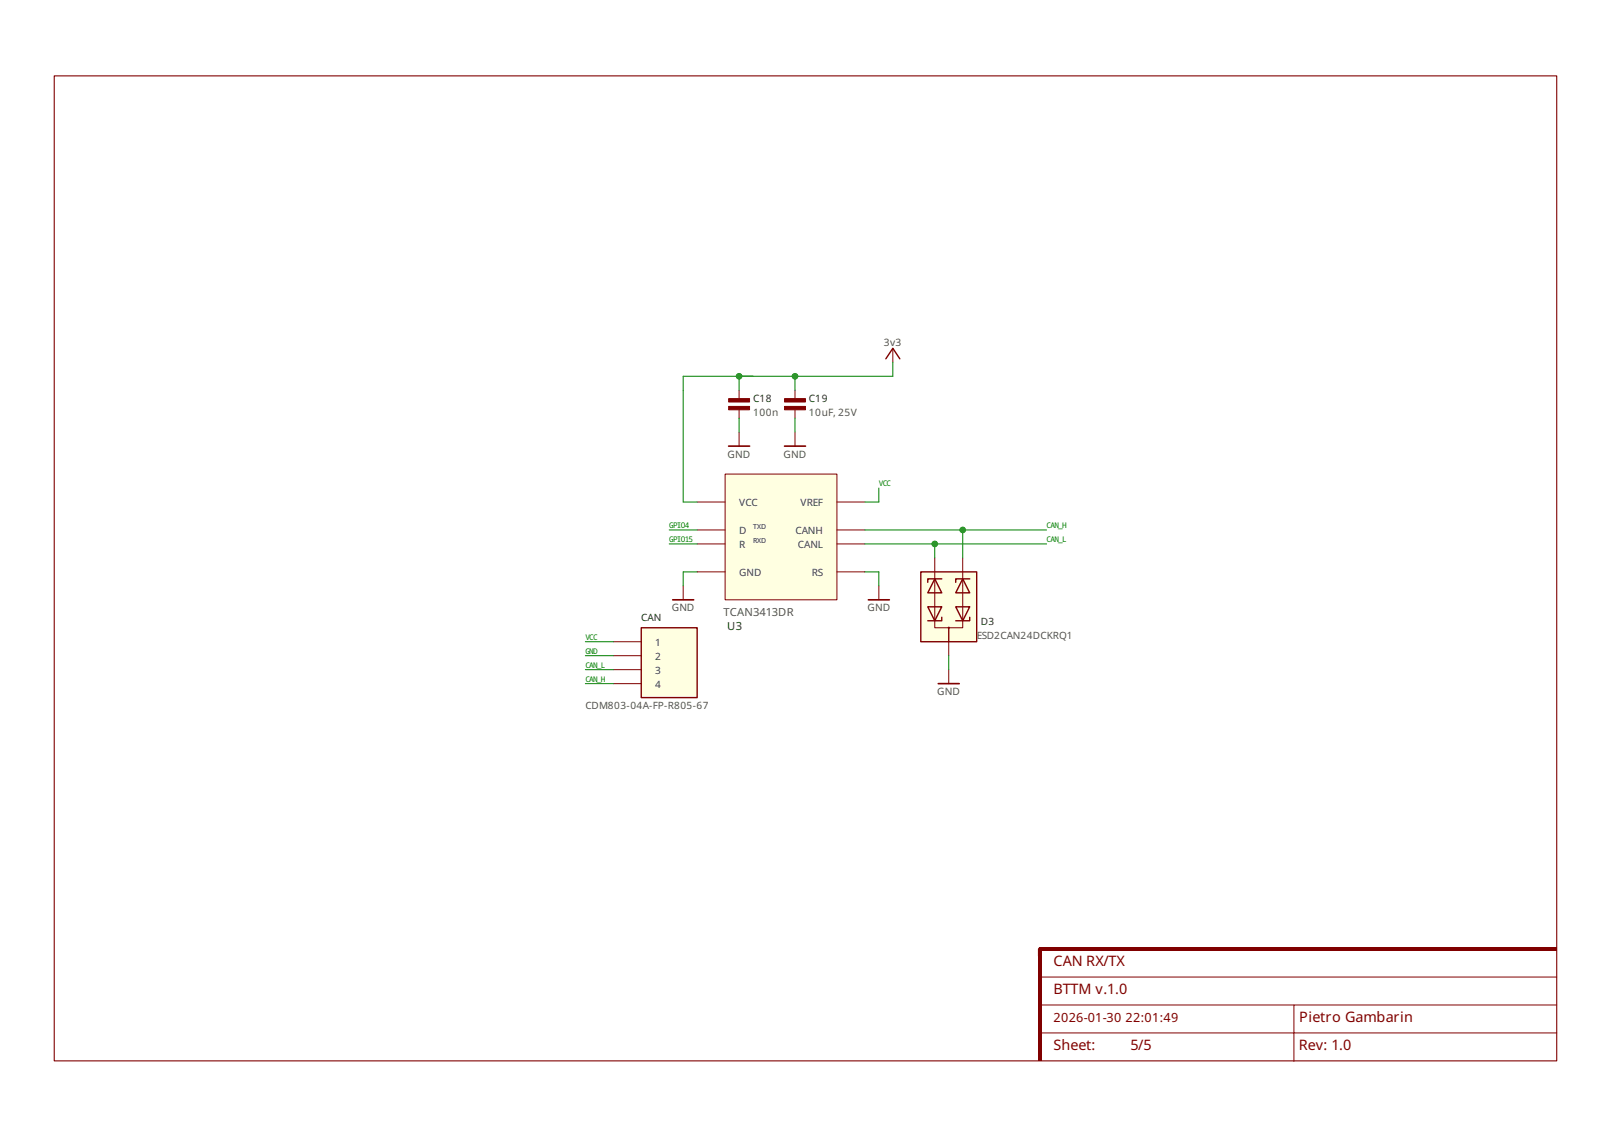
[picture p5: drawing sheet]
<svg xmlns="http://www.w3.org/2000/svg" width="297mm" height="210mm" viewBox="0 0 297 210" stroke-linecap="round" stroke-linejoin="round" font-family="sans-serif">
<path d="M163.3 66.2l1.3-2 1.3 2" fill="none" stroke="#800000" stroke-width=".26"/>
<path d="M136.3 79.7v2.6M164.6 64.2v2.6" fill="none" stroke="#800000" stroke-width=".18"/>
<path d="M134.3 82.3h3.9" fill="none" stroke="#800000" stroke-width=".3"/>
<g fill="#800000">
<path d="M191.7 174.8h95.3v.6h-95.3z" fill-rule="evenodd"/>
<path d="M191.4 175.1h.6v20.6h-.6z" fill-rule="evenodd"/>
</g>
<path d="M10 14h277v181.7h-277z" fill="none" stroke="#800000" stroke-width=".2"/>
<path d="M136.3 72v1.5M136.3 75.6v1.5M162 108.1v2.5M174.9 123.5v2.6M191.7 190.5h46.9v5.3M191.7 180.2h95.3M191.7 185.4h46.9M287 185.4h-48.4v5.1h48.4" fill="none" stroke="#800000" stroke-width=".18"/>
<path d="M193 175.1h-1.3v1.2" fill="none" stroke="#800000" stroke-width=".62"/>
<g fill="#800000" stroke="#800000" stroke-width=".18">
<path d="M134.3 75h3.9v.6h-3.9z" fill-rule="evenodd"/>
<path d="M134.3 73.5h3.9v.7h-3.9z" fill-rule="evenodd"/>
</g>
<path d="M160.1 110.6h3.9M173 126.1h3.9" fill="none" stroke="#800000" stroke-width=".3"/>
<path d="M118.2 115.8h10.3v12.9h-10.3z" fill-rule="evenodd" fill="#ffffe1" stroke="#800000" stroke-width=".26"/>
<path d="M146.6 72v1.5M146.6 75.6v1.5M146.6 79.7v2.6M113.1 118.4h5.1M113.1 123.5h5.1M113.1 120.9h5.1M113.1 126.1h5.1" fill="none" stroke="#800000" stroke-width=".18"/>
<g fill="#800000" stroke="#800000" stroke-width=".18">
<path d="M144.7 73.5h3.8v.7h-3.8z" fill-rule="evenodd"/>
<path d="M144.7 75h3.8v.6h-3.8z" fill-rule="evenodd"/>
</g>
<path d="M144.7 82.3h3.8" fill="none" stroke="#800000" stroke-width=".3"/>
<path d="M169.8 105.5h10.3v12.9h-10.3z" fill-rule="evenodd" fill="#ffffe1" stroke="#800000" stroke-width=".26"/>
<path d="M171.1 111.9h2.5l-1.2 2.6zM172.4 106.8l1.2 2.5h-2.5zM173.6 106.8h-2.5v.6M173.6 113.9v.6h-2.5M176.2 111.9h2.6l-1.3 2.6zM177.5 106.8l1.3 2.5h-2.6zM178.8 106.8h-2.6v.6M178.8 113.9v.6h-2.6" fill="none" stroke="#800000" stroke-width=".26"/>
<path d="M126 108.1v2.5M172.4 102.9v12.9h5.1v-12.9M174.9 115.8v5.1" fill="none" stroke="#800000" stroke-width=".18"/>
<circle cx="174.9" cy="115.8" r=".1" fill="none" stroke="#800000" stroke-width=".21"/>
<path d="M124 110.6h3.9" fill="none" stroke="#800000" stroke-width=".3"/>
<path d="M133.7 87.4h20.6v23.2h-20.6z" fill-rule="evenodd" fill="#ffffe1" stroke="#800000" stroke-width=".18"/>
<path d="M128.5 92.6h5.2M128.5 97.8h5.2M154.3 92.6h5.2M154.3 97.8h5.2M128.5 105.5h5.2M128.5 100.3h5.2M154.3 105.5h5.2M154.3 100.3h5.2" fill="none" stroke="#800000" stroke-width=".18"/>
<g fill="none" stroke="#008000" stroke-width=".18">
<path d="M136.3 69.4v2.6M136.3 77.1v2.6M146.6 69.4v2.6M146.6 77.1v2.6M164.6 66.8v2.6h-38.6v23.2h2.5M123.4 97.8h5.1M159.5 97.8h33.5M162 90v2.6h-2.5M177.5 97.8v5.1M107.9 118.4h5.2M123.4 100.3h5.1M128.5 105.5h-2.5v2.6"/>
<path d="M159.5 105.5h2.5v2.6M159.5 100.3h33.5M172.4 100.3v2.6M107.9 126.1h5.2M107.9 120.9h5.2M107.9 123.5h5.2M174.9 120.9v2.6"/>
</g>
<g fill="#008000">
<circle cx="177.5" cy="97.8" r=".61"/>
<circle cx="136.3" cy="69.4" r=".61"/>
<circle cx="146.6" cy="69.4" r=".61"/>
<circle cx="172.4" cy="100.3" r=".61"/>
</g>
<g font-size="2.7" fill="#800000">
<text x="194.3" y="178.2">CAN RX/TX</text>
<text x="194.3" y="183.4">BTTM v.1.0</text>
<text x="239.6" y="188.5">Pietro Gambarin</text>
<text x="194.3" y="193.7">Sheet:</text>
<text x="208.4" y="193.7">5/5</text>
<text x="239.5" y="193.7">Rev: 1.0</text>
</g>
<g font-size="2.3" fill="#800000">
<text x="194.3" y="188.5">2026-01-30</text>
<text x="207.5" y="188.5">22:01:49</text>
</g>
<text font-size="2.1" fill="#505050" x="133.4" y="113.6">TCAN3413DR</text>
<text font-size="2.1" fill="#202020" x="134.1" y="116.2">U3</text>
<g font-size="1.9" fill="#505050">
<text x="163" y="63.8">3v3</text>
<text x="138.9" y="76.7">100n</text>
<text x="149.2" y="76.7">10uF, 25V</text>
<text x="134.2" y="84.4">GND</text>
<text x="144.5" y="84.4">GND</text>
<text x="123.9" y="112.7">GND</text>
<text x="159.9" y="112.7">GND</text>
<text x="172.8" y="128.2">GND</text>
</g>
<g font-size="1.9" fill="#202020">
<text x="138.9" y="74.1">C18</text>
<text x="149.2" y="74.1">C19</text>
</g>
<g font-size="1.8" fill="#404040">
<text x="136.3" y="93.4">VCC</text>
<text x="147.6" y="93.4">VREF</text>
<text x="136.3" y="98.6">D</text>
<text x="136.3" y="101.1">R</text>
<text x="146.7" y="98.6">CANH</text>
<text x="147.1" y="101.1">CANL</text>
<text x="136.3" y="106.3">GND</text>
<text x="149.7" y="106.3">RS</text>
<text x="120.8" y="119.2">1</text>
<text x="120.8" y="124.3">3</text>
<text x="120.8" y="121.8">2</text>
<text x="120.8" y="126.9">4</text>
</g>
<g font-size="1.8" fill="#202020">
<text x="118.2" y="114.6">CAN</text>
<text x="180.9" y="115.3">D3</text>
</g>
<g font-size="1.8" fill="#505050">
<text x="180.1" y="117.9">ESD2CAN24DCKRQ1</text>
<text x="107.9" y="130.8">CDM803-04A-FP-R805-67</text>
</g>
<g font-size="1.4" fill="#008000">
<text x="162" y="89.7">VCC</text>
<text x="123.4" y="100">GPIO15</text>
<text x="123.4" y="97.4">GPIO4</text>
<text x="193" y="97.4">CAN_H</text>
<text x="193" y="100">CAN_L</text>
<text x="107.9" y="118">VCC</text>
<text x="107.9" y="125.7">CAN_H</text>
<text x="107.9" y="120.6">GND</text>
<text x="107.9" y="123.2">CAN_L</text>
</g>
<g font-size="1.3" fill="#000080">
<text x="138.9" y="100.1">RXD</text>
<text x="138.9" y="97.5">TXD</text>
</g>
</svg>
